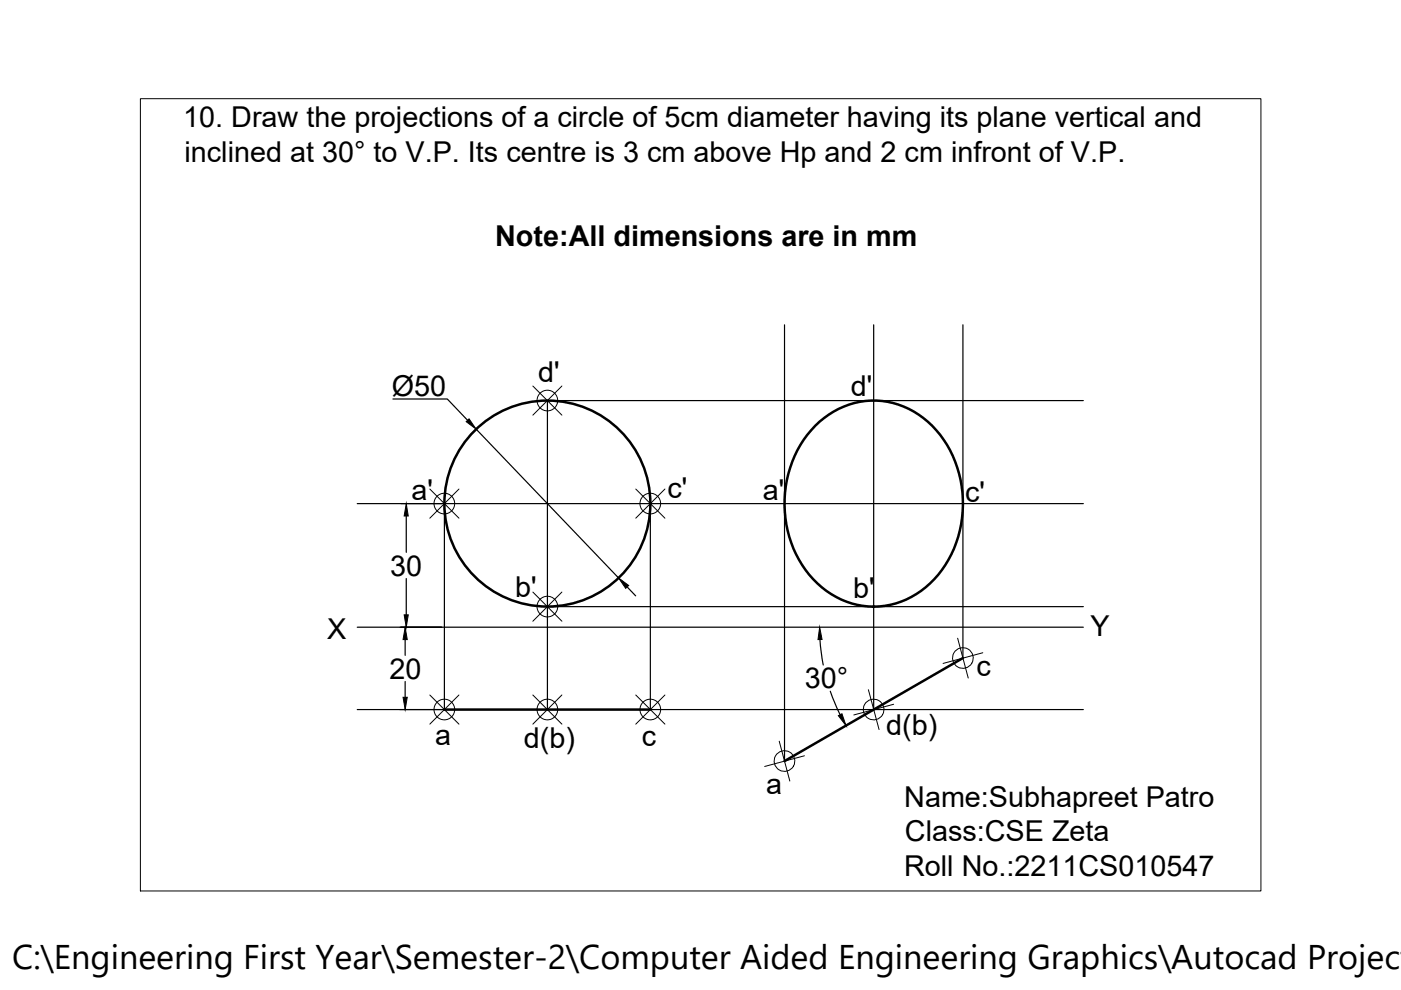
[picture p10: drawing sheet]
<svg xmlns="http://www.w3.org/2000/svg" width="297mm" height="210mm" viewBox="0 0 297 210" stroke-linecap="round" stroke-linejoin="round" font-family="sans-serif">
<!-- layer: 0 -->
<g fill="none" stroke="#000" stroke-width=".25">
<path d="M166.3 68.9v92.5M185.2 68.9v81.5M204.2 68.9v70.6M83.3 84.6h11.5l4.3 4.5M101 91l30.2 31.5M229.7 84.9h-113.6v21.9h-40.4M86.1 109.4v7.7M94.2 106.8v43.6M137.9 106.8v43.6M229.7 106.8h-113.6v43.6h-40.4M75.7 133h154M85.9 135.6v3.4"/>
<path d="M86.1 122.7v7.7M116.1 128.6h113.6M133 124.5l1.8 1.8M173.8 135.6l.7 5.4M84.8 150.4h8.9M85.9 144.5v3.3M116.1 150.4h113.6M176 146.6l2.1 4.9"/>
</g>
<g fill="none" stroke="#000" stroke-width=".53">
<path d="M172.8 90.3a17.1 17.1 0 0 1 25.7 .9 24.1 24.1 0 0 1-1.3 32.5 17.1 17.1 0 0 1-25.6-1.9 24.2 24.2 0 0 1 1.2-31.5zM204.2 139.5l-37.9 21.9M94.2 150.4h43.7"/>
<circle cx="116.1" cy="106.8" r="21.8"/>
</g>
<g fill="none" stroke="#000" stroke-width=".21">
<path d="M29.8 20.9h237.5v168h-237.5zM113 81.8l6.1 6.2M119.1 81.8l-6.1 6.2M91.1 103.7l6.2 6.2M97.3 103.7l-6.2 6.2M134.8 103.7l6.2 6.2M141 103.7l-6.2 6.2M113 125.5l6.1 6.2M119.1 125.5l-6.1 6.2M203 135.3l2.3 8.5M208.4 138.4l-8.5 2.3M91.1 147.4l6.2 6.1"/>
<path d="M97.3 147.4l-6.2 6.1M113 147.4l6.1 6.1M119.1 147.4l-6.1 6.1M134.8 147.4l6.2 6.1M141 147.4l-6.2 6.1M165.2 157.2l2.3 8.4M184.1 146.2l2.3 8.5M189.5 149.3l-8.5 2.3M170.5 160.2l-8.4 2.3"/>
<circle cx="116.1" cy="84.9" r="2.19"/>
<circle cx="94.2" cy="106.8" r="2.19"/>
<circle cx="137.9" cy="106.8" r="2.19"/>
<circle cx="116.1" cy="128.6" r="2.19"/>
<circle cx="204.1" cy="139.5" r="2.19"/>
<circle cx="94.2" cy="150.4" r="2.19"/>
<circle cx="116.1" cy="150.4" r="2.19"/>
<circle cx="137.9" cy="150.4" r="2.19"/>
<circle cx="185.2" cy="150.4" r="2.19"/>
<circle cx="166.3" cy="161.4" r="2.19"/>
</g>
<path d="M98.8 89.4l.6-.6 1.6 2.2zM86.1 106.8l.5 2.6h-.9zM85.9 133l.4 2.6h-.8zM85.7 130.4h.9l-.5 2.6zM131.2 122.5l2.1 1.6-.6 .6zM173.8 133l.5 2.6h-.9zM85.5 147.8h.8l-.4 2.6zM177.7 151.7l.8-.4 .9 2.6z" fill="#000" stroke="#000" stroke-width=".21"/>
<text font-size="7.3" x="2.6" y="205.5">C:\Engineering First Year\Semester-2\Computer Aided Engineering Graphics\Autocad Project</text>
<g font-size="6.1">
<text x="38.8" y="26.9">10. Draw the projections of a circle of 5cm diameter having its plane vertical and</text>
<text x="39.1" y="34.3">inclined at 30° to V.P. Its centre is 3 cm above Hp and 2 cm infront of V.P.</text>
<text x="105" y="52.1">Note:All dimensions are in mm</text>
<text x="83" y="83.9">Ø50</text>
<text x="114.1" y="80.9">d'</text>
<text x="180.4" y="83.9">d'</text>
<text x="87.2" y="106">a'</text>
<text x="141.5" y="105.5">c'</text>
<text x="161.8" y="106">a'</text>
<text x="204.6" y="106.4">c'</text>
<text x="82.7" y="122">30</text>
<text x="109.2" y="126.7">b'</text>
<text x="180.9" y="126.8">b'</text>
<text x="69.4" y="135.4">X</text>
<text x="231.2" y="134.8">Y</text>
<text x="82.6" y="143.9">20</text>
<text x="207" y="143.3">c</text>
<text x="170.7" y="145.9">30°</text>
<text x="187.9" y="155.8">d(b)</text>
<text x="92.3" y="158">a</text>
<text x="111" y="158.6">d(b)</text>
<text x="136.1" y="158.2">c</text>
<text x="162.4" y="168.3">a</text>
<text x="191.7" y="171">Name:Subhapreet Patro</text>
<text x="191.9" y="178.3">Class:CSE Zeta</text>
<text x="191.7" y="185.7">Roll No.:2211CS010547</text>
</g>
</svg>
